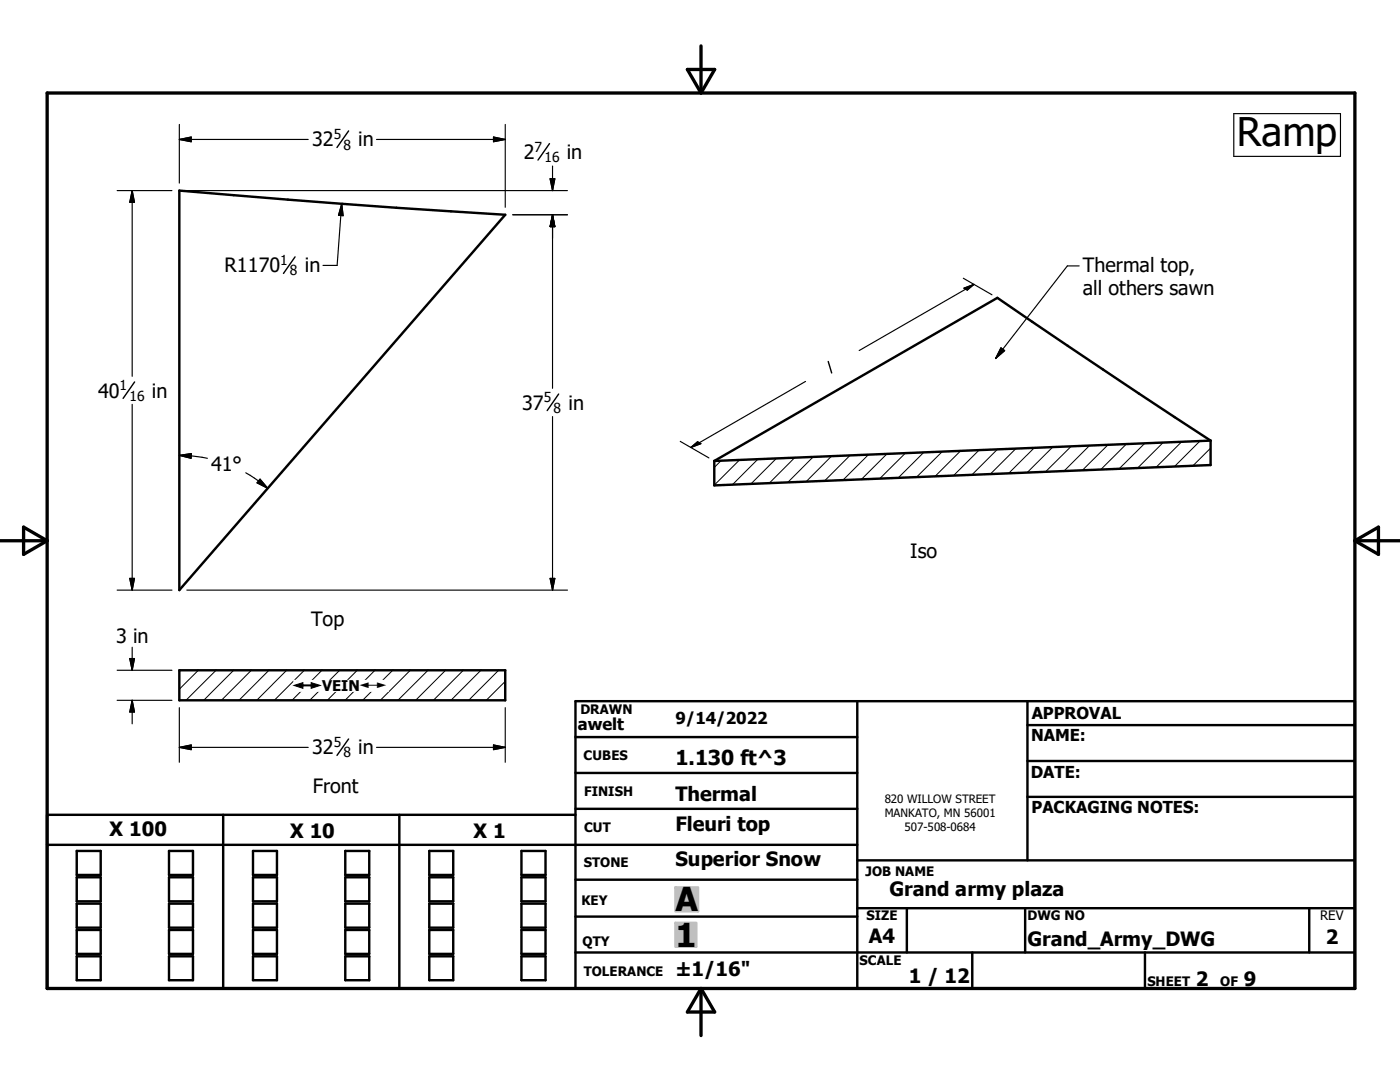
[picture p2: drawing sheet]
<svg xmlns="http://www.w3.org/2000/svg" width="279mm" height="216mm" viewBox="0 0 279 216" stroke-linecap="round" stroke-linejoin="round" font-family="sans-serif">
<g fill="none" stroke="#000" stroke-width=".48">
<path d="M35.8 38l10.8 .9a2184.8 2184.8 0 0 0 54.2 4l-65 74.9zM241.6 87.9l-21.4-14.1-21.2-14.4-56.5 32.6M241.6 87.9v4.9l-99.1 4.1v-4.9M241.6 87.9l-99.1 4.1M35.8 133.7h65v6h-65zM171.1 139.9v57.3M205 139.9v31.8M114.8 147.1h56.3M114.8 154.2h56.3M205 159h65.4M205 144.7h65.4M205 151.8h65.4"/>
<path d="M9.4 168.6h161.7M15.3 169.8h4.8v4.8h-4.8zM15.3 175.1h4.8v4.8h-4.8zM33.7 169.8h4.8v4.8h-4.8zM33.7 175.1h4.8v4.8h-4.8zM44.5 162.6v34.6M50.5 169.8h4.8v4.8h-4.8zM50.5 175.1h4.8v4.8h-4.8zM68.9 169.8h4.8v4.8h-4.8zM68.9 175.1h4.8v4.8h-4.8zM79.7 162.6v34.6M85.7 169.8h4.8v4.8h-4.8z"/>
<path d="M85.7 175.1h4.8v4.8h-4.8zM104.1 169.8h4.8v4.8h-4.8zM104.1 175.1h4.8v4.8h-4.8zM114.8 162.6h-105.4v34.6h261v-57.3h-155.6v57.3M114.8 175.5h56.3M114.8 161.4h56.3M171.1 171.7h99.3M15.3 180.3h4.8v4.8h-4.8zM15.3 185.6h4.8v4.7h-4.8zM15.3 190.8h4.8v4.8h-4.8zM33.7 185.6h4.8v4.7h-4.8zM33.7 190.8h4.8v4.8h-4.8z"/>
<path d="M33.7 180.3h4.8v4.8h-4.8zM50.5 185.6h4.8v4.7h-4.8zM50.5 190.8h4.8v4.8h-4.8zM50.5 180.3h4.8v4.8h-4.8zM68.9 185.6h4.8v4.7h-4.8zM68.9 190.8h4.8v4.8h-4.8zM68.9 180.3h4.8v4.8h-4.8zM85.7 185.6h4.8v4.7h-4.8zM85.7 190.8h4.8v4.8h-4.8zM85.7 180.3h4.8v4.8h-4.8zM104.1 185.6h4.8v4.7h-4.8zM104.1 190.8h4.8v4.8h-4.8z"/>
<path d="M104.1 180.3h4.8v4.8h-4.8zM114.8 182.9h56.3M114.8 190.1h155.6M171.1 181.2h99.3M181 181.2v8.9M194 190.1v7.1M204.6 181.2v8.9M228.5 190.1v7.1M261.3 181.2v8.9"/>
</g>
<g fill="none" stroke="#000" stroke-width=".2">
<path d="M143.9 91.9l-1.4 1.4M147.6 91.8l-5.1 5M151.2 91.6l-5 5.1M154.9 91.5l-5.1 5.1M158.6 91.3l-5.1 5.1M162.3 91.2l-5.1 5.1M166 91l-5.1 5.1M169.6 90.9l-5 5.1M173.3 90.7l-5.1 5.1M177 90.6l-5.1 5.1M180.7 90.4l-5.1 5.1M184.3 90.3l-5 5.1"/>
<path d="M188 90.1l-5.1 5.1M191.7 90l-5.1 5.1M195.4 89.8l-5.1 5.1M199 89.7l-5 5M202.7 89.5l-5.1 5.1M206.4 89.4l-5.1 5M210.1 89.2l-5.1 5.1M213.8 89.1l-5.1 5M217.4 88.9l-5.1 5.1M221.1 88.8l-5.1 5M224.8 88.6l-5.1 5.1M228.5 88.5l-5.1 5"/>
<path d="M232.1 88.3l-5 5.1M235.8 88.1l-5.1 5.1M239.5 88l-5.1 5.1M241.6 89.4l-3.5 3.5M36 133.7l-.2 .3M39.6 133.7l-3.8 3.8M43.1 133.7l-6 6M46.6 133.7l-6 6M50.2 133.7l-6 6M53.7 133.7l-6 6M57.2 133.7l-6 6M60.7 133.7l-6 6"/>
<path d="M64.3 133.7l-6 6M67.8 133.7l-6 6M71.3 133.7l-6 6M74.8 133.7l-5.9 6M78.4 133.7l-6 6M81.9 133.7l-6 6M85.4 133.7l-6 6M88.9 133.7l-6 6M92.5 133.7l-6 6M96 133.7l-6 6M99.5 133.7l-6 6M100.8 139.5l-.2 .2"/>
<path d="M100.8 136l-3.8 3.7"/>
</g>
<path d="M9.4 18.6h261v178.6h-261zM137.2 13.9h5.4l-2.7 4.7zM139.9 9.2v9.4M0 107.9h9.4M4.7 105.2l4.7 2.7-4.7 2.7zM270.4 107.9h9M270.4 107.9l4.7-2.7v5.4zM139.9 197.2v9.4M139.9 197.2l2.7 4.7h-5.4z" fill="none" stroke="#000" stroke-width=".66"/>
<g fill="#c0c0c0" stroke="#c0c0c0" stroke-width=".48">
<path d="M134.8 184.1h4.2v4.8z"/>
<path d="M134.8 184.1l4.2 4.8h-4.2z"/>
<path d="M134.8 177.1h4.5v4.8z"/>
<path d="M134.8 177.1l4.5 4.8h-4.5z"/>
</g>
<path d="M69.6 26.1l-2.3 3.3M109.7 28.7l-2.3 3.2M58.9 51.3l-2.3 3.3M26.9 76.2l-2.3 3.3M111.5 78.6l-2.3 3.3M165.3 72.1l.7 2.3M69.6 147.5l-2.3 3.2" fill="none" stroke="#000" stroke-width=".28"/>
<g fill="none" stroke="#000" stroke-width=".23">
<path d="M23.4 38h10.9M26.4 38v37.1M26.4 38l.4 2.4h-.9zM35.8 27.8l2.4-.5v1zM35.8 24.8v11.7M35.8 27.8h25.7M37.3 38h75.9M75.1 27.8h25.7M98.5 27.3l2.3 .5-2.3 .5zM100.8 24.8v16.6M109.8 35.7h.9l-.4 2.3zM110.3 33.1v4.9"/>
<path d="M246.2 22.7h21.3v8.5h-21.3zM68.2 40.7l-.9 12.3h-2.8M68.2 40.7l.3 2.3h-.9zM102.3 42.9h10.9M110.3 42.9v34.6M110.3 42.9l.4 2.3h-.9zM192.3 55.5l5.7 3.3M192.4 57.5l2-.8-1.4 1.2zM194.4 56.7l-22.9 13.2M215.4 53.1h-2.4l-14.3 18.4M160.8 76.1l-22.9 13.2M199.8 69.4l.7 .6-1.8 1.5z"/>
<path d="M26.4 80.7v37.1M35.8 90.9l2.4 .1 3.2 .4M35.8 90.9l2.4-.4-.1 .9zM49 94.3l2.6 1.7 1.8 1.4M51.9 95.6l1.5 1.8-2.1-1.1zM110.3 83.1v34.7M135.8 88.1l5.7 3.3M137.9 89.3l1.3-1.2 .7 .4zM23.4 117.8h10.9M25.9 115.4h.9l-.4 2.4zM37.3 117.8h75.9M109.8 115.4h.9l-.4 2.4z"/>
<path d="M23.4 139.7h10.9M23.4 133.7h10.9M25.9 131.4h.9l-.4 2.3zM26.4 129.1v4.6M26.4 139.7v4.7M26.4 139.7l.4 2.4h-.9zM35.8 149.1h25.7M35.8 149.1l2.4-.5v1zM35.8 141.2v10.9M75.1 149.1h25.7M98.5 148.6l2.3 .5-2.3 .5zM100.8 141.2v10.9"/>
</g>
<g fill="#000" stroke="#000" stroke-width=".23">
<path d="M35.8 27.8l2.4-.5v1zM98.5 27.3l2.3 .5-2.3 .5zM109.8 35.7h.9l-.4 2.3zM26.4 38l.4 2.4h-.9zM68.2 40.7l.3 2.3h-.9zM110.3 42.9l.4 2.3h-.9zM192.4 57.5l2-.8-1.4 1.2zM199.8 69.4l.7 .6-1.8 1.5zM35.8 90.9l2.4-.4-.1 .9zM51.9 95.6l1.5 1.8-2.1-1.1zM137.9 89.3l1.3-1.2 .7 .4zM25.9 115.4h.9l-.4 2.4z"/>
<path d="M109.8 115.4h.9l-.4 2.4zM25.9 131.4h.9l-.4 2.3zM26.4 139.7l.4 2.4h-.9zM35.8 149.1l2.4-.5v1zM98.5 148.6l2.3 .5-2.3 .5z"/>
</g>
<g fill="#fff" stroke="#fff" stroke-width=".23">
<path d="M58.7 135.8h18.8v2.1z"/>
<path d="M58.7 135.8l18.8 2.1h-18.8z"/>
</g>
<text font-size="7.9" x="246.8" y="29">Ramp</text>
<g font-size="6.6">
<text x="134.8" y="181.8">A</text>
<text x="134.8" y="188.9">1</text>
</g>
<text font-size="4.1" x="134.8" y="152.7">1.130 ft^3</text>
<g font-size="3.9">
<text x="62.3" y="29.2">32</text>
<text x="71.5" y="29.2">in</text>
<text x="104.5" y="31.8">2</text>
<text x="113.1" y="31.8">in</text>
<text x="44.8" y="54.4">R1170</text>
<text x="60.8" y="54.4">in</text>
<text x="216.1" y="54.2">Thermal top,</text>
<text x="216.1" y="58.9">all others sawn</text>
<text x="19.6" y="79.3">40</text>
<text x="30.3" y="79.3">in</text>
<text x="104.2" y="81.7">37</text>
<text x="113.4" y="81.7">in</text>
<text x="42.2" y="94">41°</text>
<text x="181.7" y="111.4">Iso</text>
<text x="62.1" y="125">Top</text>
<text x="23.2" y="128.4">3 in</text>
<text x="62.3" y="150.5">32</text>
<text x="71.5" y="150.5">in</text>
<text x="62.4" y="158.2">Front</text>
<text x="134.8" y="159.8">Thermal</text>
<text x="21.9" y="166.8">X 100</text>
<text x="57.9" y="167.1">X 10</text>
<text x="94.5" y="167.2">X 1</text>
<text x="134.8" y="165.9">Fleuri top</text>
<text x="134.8" y="172.8">Superior Snow</text>
<text x="177.5" y="178.8">Grand army plaza</text>
<text x="173.4" y="188.3">A4</text>
<text x="205.1" y="188.8">Grand_Army_DWG</text>
<text x="264.6" y="188.3">2</text>
<text x="134.8" y="194.8">±1/16&quot;</text>
<text x="181.4" y="196.1">1 / 12</text>
<text x="238.7" y="196.7">2</text>
<text x="248.2" y="196.7">9</text>
</g>
<g font-size="3.3">
<text x="205.9" y="143.6">APPROVAL</text>
<text x="115.3" y="145.6">awelt</text>
<text x="134.8" y="144.5">9/14/2022</text>
<text x="205.8" y="147.9">NAME:</text>
<text x="205.7" y="155.1">DATE:</text>
<text x="205.9" y="162.1">PACKAGING NOTES:</text>
</g>
<text font-size="2.9" x="64.3" y="137.9">VEIN</text>
<g font-size="2.8">
<text x="66.6" y="27.8">5</text>
<text x="68.5" y="29.8">8</text>
<text x="106.7" y="30.3">7</text>
<text x="108.7" y="32.4">16</text>
<text x="55.9" y="52.9">1</text>
<text x="57.9" y="54.9">8</text>
<text x="23.9" y="77.8">1</text>
<text x="25.9" y="79.9">16</text>
<text x="108.5" y="80.3">5</text>
<text x="110.5" y="82.3">8</text>
<text x="66.6" y="149.1">5</text>
<text x="68.5" y="151.1">8</text>
</g>
<g font-size="2.6">
<text x="115.8" y="142.4">DRAWN</text>
<text x="116.5" y="151.6">CUBES</text>
<text x="116.6" y="158.8">FINISH</text>
<text x="116.6" y="166.1">CUT</text>
<text x="116.5" y="173">STONE</text>
<text x="172.8" y="174.7">JOB NAME</text>
<text x="116" y="180.7">KEY</text>
<text x="172.9" y="183.6">SIZE</text>
<text x="205.1" y="183.6">DWG NO</text>
<text x="263.5" y="183.6">REV</text>
<text x="116.2" y="188.8">QTY</text>
<text x="116.5" y="194.7">TOLERANCE</text>
<text x="171.5" y="192.5">SCALE</text>
<text x="229" y="196.7">SHEET</text>
<text x="243.5" y="196.7">OF</text>
</g>
<g font-size="2.3">
<text x="58.7" y="137.9">#</text>
<text x="71.8" y="137.9">#</text>
<text x="176.6" y="160.3">820 WILLOW STREET</text>
<text x="176.6" y="163">MANKATO, MN 56001</text>
<text x="180.5" y="165.8">507-508-0684</text>
</g>
</svg>
